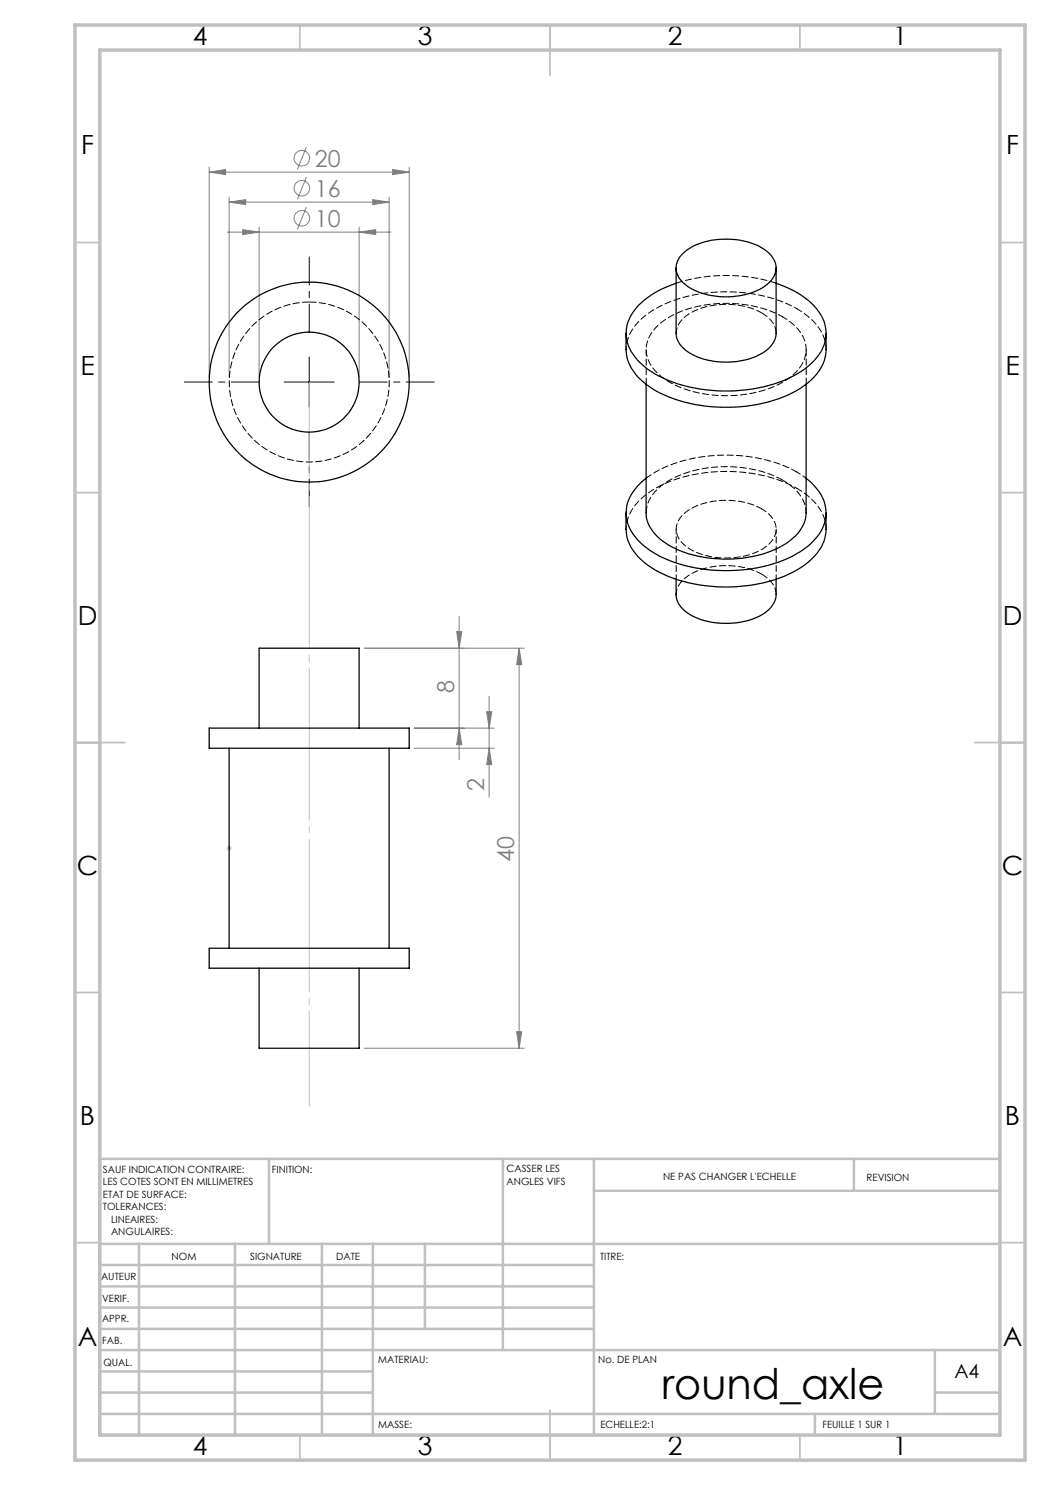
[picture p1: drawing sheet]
<svg xmlns="http://www.w3.org/2000/svg" width="210mm" height="297mm" viewBox="0 0 210 297" stroke-linecap="round" stroke-linejoin="round" font-family="sans-serif">
<g fill="none" stroke="#808080" stroke-width=".2">
<path d="M41.8 34.4l3.3-.5v1zM41.8 33.4v42M41.8 34.4h40M45.8 39.4v36M61.3 29.4l-1.8 4.5M61.3 35.4l-1.8 4.5M74.5 39.9l3.3 .5-3.3 .5zM77.8 39.4v36M78.5 33.9l3.3 .5-3.3 .5zM81.8 33.4v42M45.5 46.4h32.7M45.8 40.4l3.3-.5v1z"/>
<path d="M45.8 40.4h32M48.5 45.9l3.3 .5-3.3 .5zM51.8 45.4v30M61.3 41.4l-1.8 4.5M71.8 46.4l3.3-.5v1zM71.8 45.4v30M72.8 129.6h32M91.3 126.3h1.1l-.6 3.3zM91.8 123.3v28.7M97.8 139.3v20.2M103.8 129.6l.6 3.3h-1.1zM103.8 129.6v80.1"/>
<path d="M82.8 149.6h16M82.8 145.6h16M91.8 145.6l.6 3.3h-1.1zM97.3 142.3h1.1l-.6 3.3zM97.8 149.6l.6 3.3h-1.1zM72.8 209.7h32M103.3 206.3h1.1l-.6 3.4z"/>
<circle cx="60.4" cy="31.6" r="1.56"/>
<circle cx="60.4" cy="37.6" r="1.56"/>
<circle cx="60.4" cy="43.6" r="1.56"/>
</g>
<path d="M45.3 169.6h1M45.5 169.3l.7 .7M45.8 169.2v.9M46.2 169.3l-.7 .7" fill="none" stroke="#c0c0c0" stroke-width=".2"/>
<path d="M51.9 76.4h-15M61.9 66.4v-15M71.9 76.4h15M61.9 86.4v15" fill="none" stroke="#000" stroke-width=".2" stroke-dasharray="30.5 1.3 1.3 1.3" stroke-dashoffset="24.9"/>
<path d="M56.8 76.4h10.1M61.8 71.4v10" fill="none" stroke="#000" stroke-width=".2"/>
<path d="M61.9 76.4v144.9" fill="none" stroke="#c0c0c0" stroke-width=".2" stroke-dasharray="30.5 1.3 1.3 1.3" stroke-dashoffset="11.4"/>
<g fill="none" stroke="#c0c0c0" stroke-width=".35">
<path d="M60 5v5M110 5v10M160 5v5M15 48.5h5M200 48.5h5M15 98.5h5M200 98.5h5M15 148.5h10M195 148.5h10M15 198.5h5M200 198.5h5M15 248.5h5"/>
<path d="M200 248.5h5M60 287v5M110 282v10M160 287v5"/>
</g>
<g fill="none" stroke="#c0c0c0" stroke-width=".5">
<path d="M53.8 231.8v17M100.6 231.8v38.2M118.8 231.8v55.2M118.8 238.2h81.2M170.8 231.8v6.4M200 231.8h-180v55.2M20 248.8h180M20 257.3h98.8M20 253h98.8M27.8 248.8v38.2M47 248.8v38.2M64.4 248.8v38.2"/>
<path d="M74.6 248.8v38.2M85 248.8v17M20 265.8h98.8M20 261.5h98.8M20 278.5h54.6M20 274.3h54.6M20 270h180M187 278.5h13M187 270v12.8M20 282.8h180M163 282.8v4.2"/>
</g>
<path d="M15 5h190v287h-190zM20 10h180v277h-180z" fill="none" stroke="#c0c0c0" stroke-width=".7"/>
<g fill="#808080">
<path d="M41.8 34.4l3.3-.5v1zM78.5 33.9l3.3 .5-3.3 .5zM48.5 45.9l3.3 .5-3.3 .5zM71.8 46.4l3.3-.5v1zM45.8 40.4l3.3-.5v1zM74.5 39.9l3.3 .5-3.3 .5z"/>
<path d="M97.8 149.6l.6 3.3h-1.1zM97.3 142.3h1.1l-.6 3.3zM91.8 145.6l.6 3.3h-1.1zM91.3 126.3h1.1l-.6 3.3z"/>
<path d="M103.8 129.6l.6 3.3h-1.1zM103.3 206.3h1.1l-.6 3.4z"/>
</g>
<g fill="none" stroke="#000" stroke-width=".25">
<path d="M135.2 56.7a16.7 16.7 0 0 0-8.6 5.7 7.3 7.3 0 0 0 1 9.7 22.5 22.5 0 0 0 13.6 5.9 30.4 30.4 0 0 0 18.1-3.2 10.6 10.6 0 0 0 5.8-7.1 8.3 8.3 0 0 0-3.5-7.7 20.4 20.4 0 0 0-6.4-3.3M135.2 53.6v13.1a4.9 4.9 0 0 0 2.9 4 15.4 15.4 0 0 0 14.8-.3 4.9 4.9 0 0 0 2.3-3.7v-13.1M136.2 51a12.6 12.6 0 0 1 10.2-3.1 11.4 11.4 0 0 1 7.8 3.1 3.8 3.8 0 0 1-.8 5.9 14.8 14.8 0 0 1-12.6 1.9 7.7 7.7 0 0 1-5.4-4 3.6 3.6 0 0 1 .8-3.8zM125.2 66.7v3.2a9.1 9.1 0 0 0 4.3 7.2 27.3 27.3 0 0 0 16.3 4.4 26.4 26.4 0 0 0 15.8-5 8.7 8.7 0 0 0 3.6-6.6v-3.2M129.2 76.9v25.7a7.9 7.9 0 0 0 4.3 6.3 24.8 24.8 0 0 0 18.1 2.2 14.4 14.4 0 0 0 8.5-5.1l.8-1.7 .3-1.7v-25.7M129.2 95.7a8.5 8.5 0 0 0-3.9 7.9 10.7 10.7 0 0 0 5.8 7.1 31.3 31.3 0 0 0 22.6 2.4 18.9 18.9 0 0 0 9.6-5.6 7.3 7.3 0 0 0-.5-10.4l-1.6-1.4M125.2 102.6v3.3a9.1 9.1 0 0 0 4.3 7.1 28.9 28.9 0 0 0 19.8 4.2 22.8 22.8 0 0 0 12.9-5.3 8.3 8.3 0 0 0 3-6v-3.3M135.2 115.8v3.1a5.6 5.6 0 0 0 4.2 4.7 15.7 15.7 0 0 0 13.5-.9 5 5 0 0 0 2.3-3.8v-3.1M41.8 145.6h40v4h-40zM45.8 149.6v40M51.8 145.6v-16h20v16M77.8 149.6v40"/>
<path d="M41.8 189.6h40v4h-40zM51.8 193.6v16.1h20v-16.1"/>
<circle cx="61.8" cy="76.4" r="20"/>
<circle cx="61.8" cy="76.4" r="10"/>
</g>
<path d="M61.9 60.4a16 16 0 0 1 14 23.7 16 16 0 0 1-27.5 .9 16 16 0 0 1 12.4-24.6h1.1M152.3 62.6a5 5 0 0 1 2.9 4M129.2 102.6a7.6 7.6 0 0 1 4.2-6.2 24.8 24.8 0 0 1 23.1-.4M152.3 114.8a5 5 0 0 1 2.9 4.1" fill="none" stroke="#000" stroke-width=".2" stroke-dasharray="1.3 .6" stroke-dashoffset="-.1"/>
<path d="M159.4 61.7a10.3 10.3 0 0 1 5.8 7.9v.3M129.2 95.6a28 28 0 0 1 18.9-4.5 27.7 27.7 0 0 1 11.3 3.3M159.4 97.7a10.3 10.3 0 0 1 5.8 7.8v.3" fill="none" stroke="#000" stroke-width=".2" stroke-dasharray="1.3 .6" stroke-dashoffset=".1"/>
<path d="M125.2 69.9a9.1 9.1 0 0 1 4.3-7.2 29 29 0 0 1 19.8-4.1 26.8 26.8 0 0 1 10.1 3.1M125.2 105.8a9.1 9.1 0 0 1 4.3-7.1 29 29 0 0 1 19.8-4.2 26.8 26.8 0 0 1 10.1 3.2" fill="none" stroke="#000" stroke-width=".2" stroke-dasharray="1.3 .6" stroke-dashoffset=".7"/>
<path d="M135.2 56.6a33.1 33.1 0 0 1 20 0M129.2 69.9v6.9M161.2 76.8v-6.9" fill="none" stroke="#000" stroke-width=".2" stroke-dasharray="1.3 .6"/>
<path d="M135.2 66.6a5 5 0 0 1 3-4 15.6 15.6 0 0 1 14.1 0M156.5 96a8 8 0 0 1 4.7 6.6M135.2 118.9a5 5 0 0 1 3-4.1 15.6 15.6 0 0 1 14.1 0M152.3 101.8a4.7 4.7 0 0 1 2.9 4.7 6.6 6.6 0 0 1-4.8 4.3 15.1 15.1 0 0 1-13.3-1.6 4 4 0 0 1 0-6.7 15.1 15.1 0 0 1 13.9-1.4l1.3 .7" fill="none" stroke="#000" stroke-width=".2" stroke-dasharray="1.3 .6" stroke-dashoffset=".2"/>
<path d="M156.5 63.4a8 8 0 0 1 4.7 6.4 7.9 7.9 0 0 1-4.5 6.5 24.8 24.8 0 0 1-23.1-.1 7.5 7.5 0 0 1-4.3-7.1 9.1 9.1 0 0 1 5.6-6.2 25.2 25.2 0 0 1 21.6 .5" fill="none" stroke="#000" stroke-width=".2" stroke-dasharray="1.3 .6" stroke-dashoffset=".3"/>
<path d="M159.4 94.4l1.8 1.2" fill="none" stroke="#000" stroke-width=".2" stroke-dasharray="1.3 .6" stroke-dashoffset=".5"/>
<path d="M135.2 105.8v10M155.2 115.8v-10" fill="none" stroke="#000" stroke-width=".2" stroke-dasharray="1.3 .6" stroke-dashoffset=".4"/>
<text font-size="8.5" x="132.3" y="279.7">round_axle</text>
<g font-size="5.3">
<text x="38.5" y="9">4</text>
<text x="83.5" y="9">3</text>
<text x="133.6" y="9">2</text>
<text x="178.6" y="9">1</text>
<text x="16.2" y="30.8">F</text>
<text x="201.2" y="30.8">F</text>
<text x="16.1" y="75">E</text>
<text x="201.1" y="75">E</text>
<text x="15.5" y="125">D</text>
<text x="200.5" y="125">D</text>
<text x="15.4" y="175">C</text>
<text x="200.4" y="175">C</text>
<text x="16" y="225">B</text>
<text x="201" y="225">B</text>
<text x="15.5" y="269.3">A</text>
<text x="200.5" y="269.3">A</text>
<text x="38.5" y="291">4</text>
<text x="83.5" y="291">3</text>
<text x="133.6" y="291">2</text>
<text x="178.6" y="291">1</text>
</g>
<g font-size="4.7" fill="#808080">
<text x="63" y="33.3">20</text>
<text x="63" y="39.3">16</text>
<text x="63" y="45.3">10</text>
<text x="90.8" y="138.7" transform="rotate(-90 90.8 138.7)">8</text>
<text x="96.8" y="158.2" transform="rotate(-90 96.8 158.2)">2</text>
<text x="102.8" y="172.4" transform="rotate(-90 102.8 172.4)">40</text>
</g>
<text font-size="3.9" x="190.9" y="275.5">A4</text>
<g font-size="2">
<text x="20.6" y="234.6">SAUF INDICATION CONTRAIRE:</text>
<text x="20.6" y="237.1">LES COTES SONT EN MILLIMETRES</text>
<text x="20.6" y="239.6">ETAT DE SURFACE:</text>
<text x="54.4" y="234.6">FINITION:</text>
<text x="101.3" y="234.5">CASSER LES</text>
<text x="101.3" y="237">ANGLES VIFS</text>
<text x="132.6" y="236">NE PAS CHANGER L'ECHELLE</text>
<text x="173.3" y="236.2">REVISION</text>
<text x="20.6" y="242.1">TOLERANCES:</text>
<text x="22.2" y="244.6">LINEAIRES:</text>
<text x="22.2" y="247.1">ANGULAIRES:</text>
<text x="34.3" y="252">NOM</text>
<text x="50" y="251.9">SIGNATURE</text>
<text x="67.2" y="251.9">DATE</text>
<text x="120" y="251.9">TITRE:</text>
<text x="20.2" y="256.1">AUTEUR</text>
<text x="20.4" y="260.3">VERIF.</text>
<text x="20.4" y="264.4">APPR.</text>
<text x="20.5" y="268.8">FAB.</text>
<text x="20.7" y="273.1">QUAL.</text>
<text x="75.7" y="272.5">MATERIAU:</text>
<text x="119.6" y="272.5">No. DE PLAN</text>
<text x="75.6" y="285.5">MASSE:</text>
<text x="120.1" y="285.6">ECHELLE:2:1</text>
<text x="164.5" y="285.6">FEUILLE 1 SUR 1</text>
</g>
</svg>
